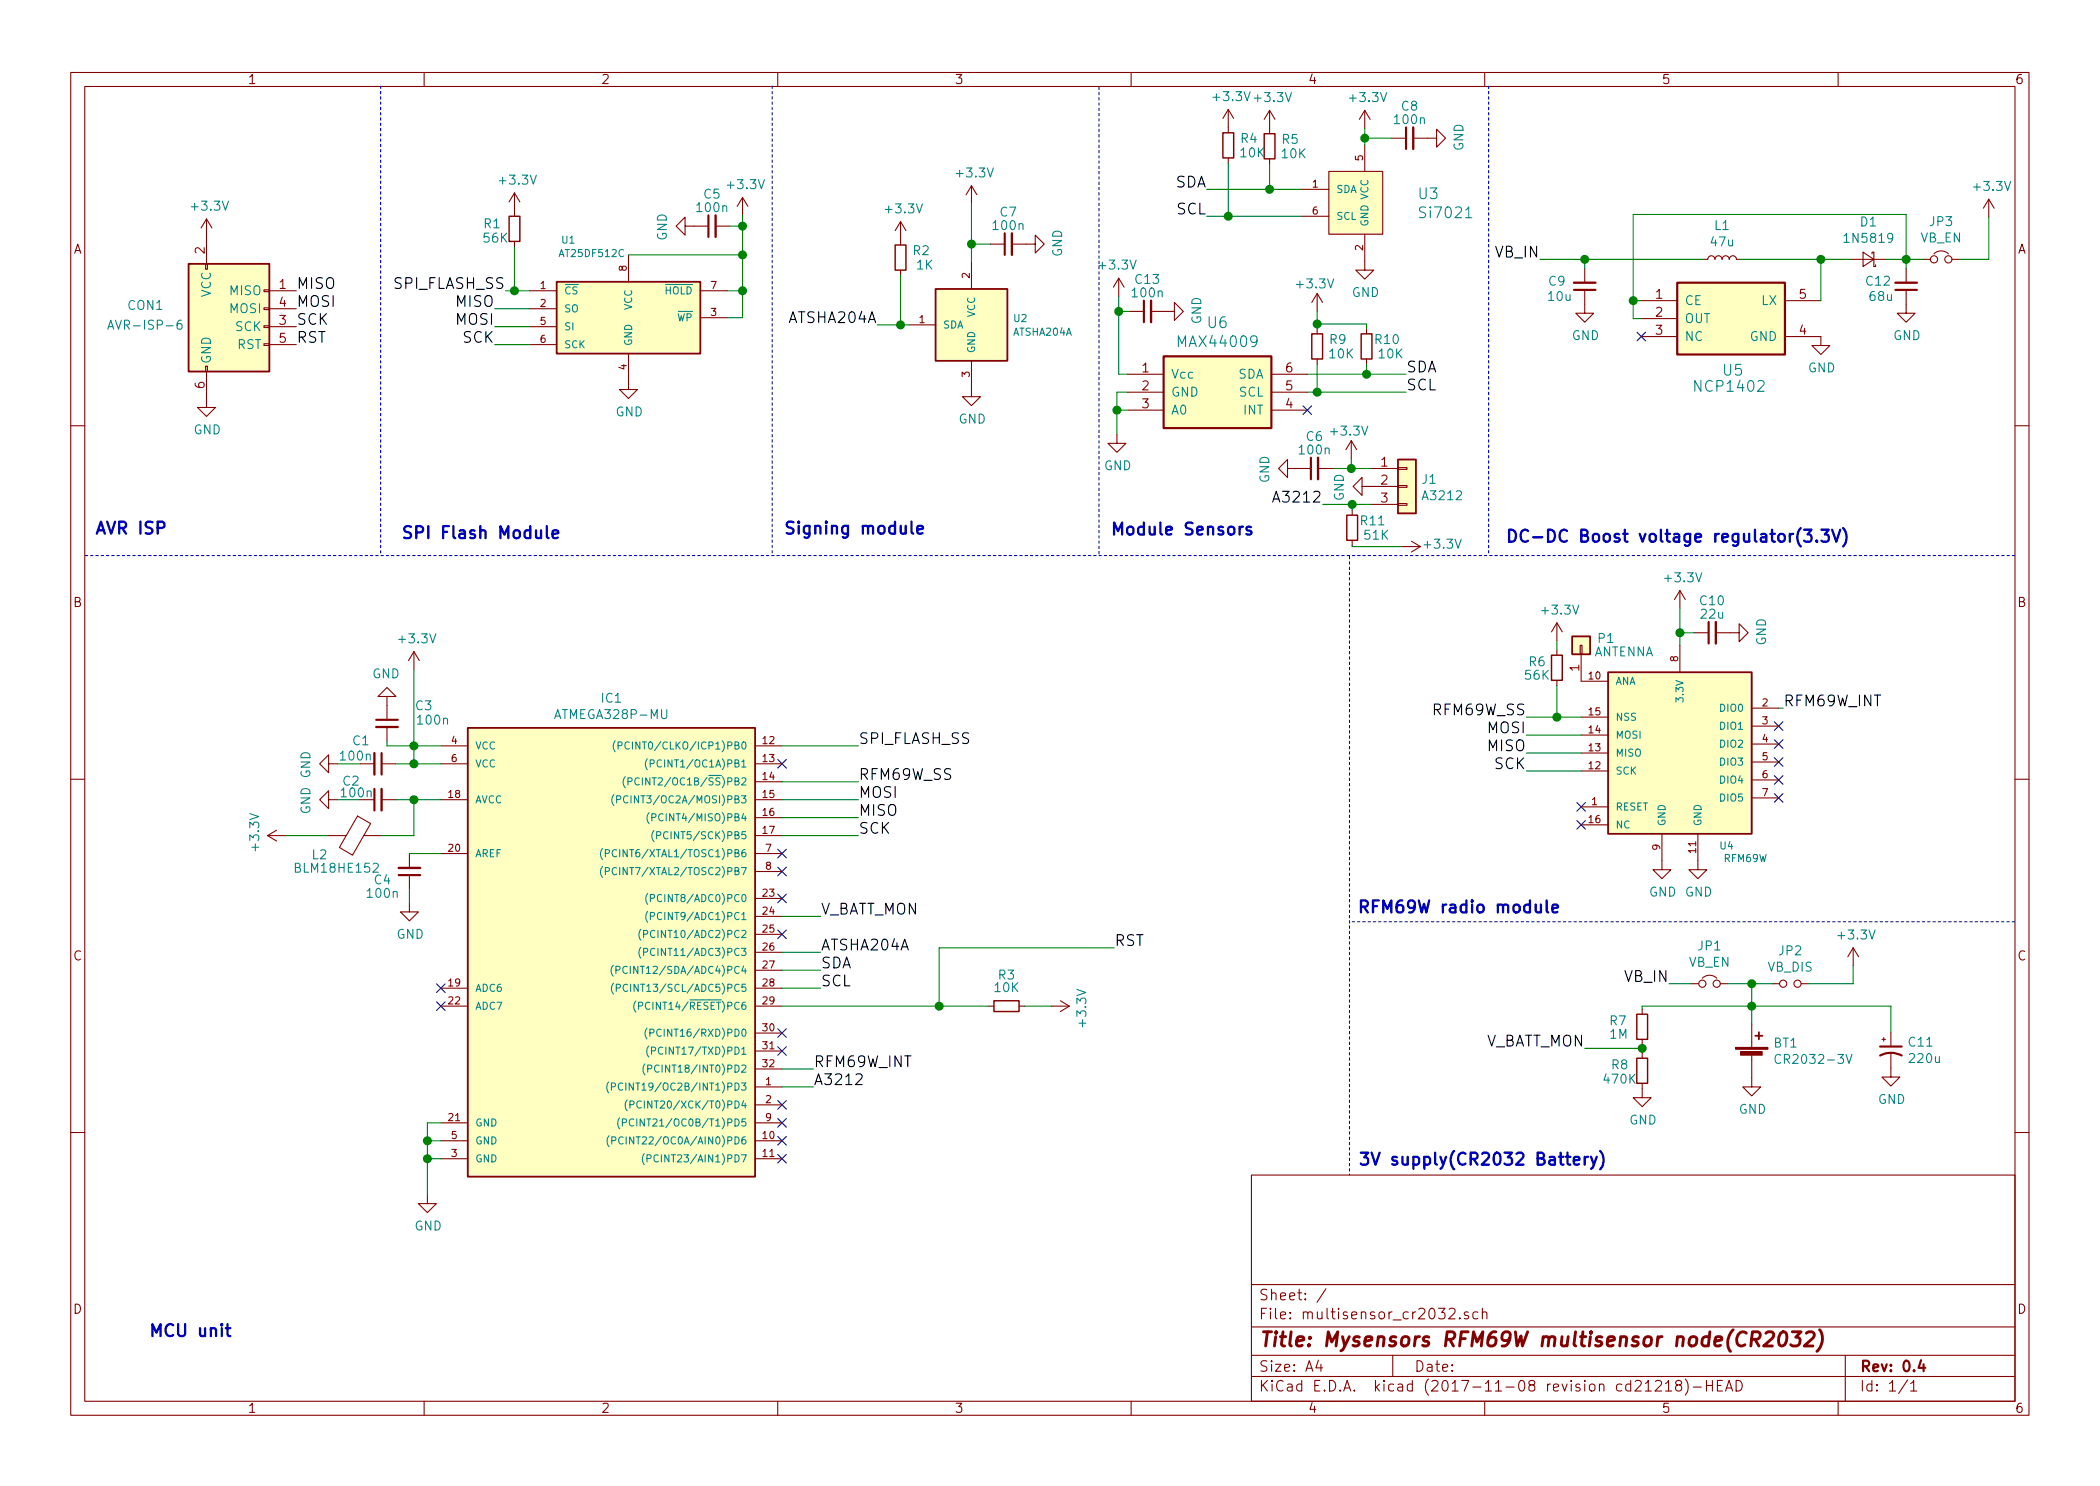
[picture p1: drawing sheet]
EESchema Schematic File Version 4
EELAYER 26 0
EELAYER END
$Descr A4 11693 8268
encoding utf-8
Sheet 1 1
Title "Mysensors RFM69W multisensor node(CR2032)"
Date ""
Rev "0.4"
Comp ""
Comment1 ""
Comment2 ""
Comment3 ""
Comment4 ""
$EndDescr
$Comp
L multisensor_cr2032-archive:C_Small C4
U 1 1
P 2280 4845
F 0 "C4" H 2430 4895 50  0000 C CNN
F 1 "100n" H 2430 4970 50  0000 C CNN
F 2 "Capacitors_SMD:C_0603_HandSoldering" H 2372 4754 50  0001 L CNN
F 3 "" H 2280 4845 50  0000 C CNN
	1    2280 4845
	-1   0    0    1   
$EndComp
$Comp
L multisensor_cr2032-archive:GND #PWR01
U 1 1
P 2280 5020
F 0 "#PWR01" H 2280 4770 50  0001 C CNN
F 1 "GND" H 2285 4847 50  0000 C CNN
F 2 "" H 2280 5020 50  0000 C CNN
F 3 "" H 2280 5020 50  0000 C CNN
	1    2280 5020
	1    0    0    -1  
$EndComp
$Comp
L multisensor_cr2032-archive:C_Small C2
U 1 1
P 2105 4445
F 0 "C2" V 2205 4595 50  0000 C CNN
F 1 "100n" V 2140 4565 50  0000 C CNN
F 2 "Capacitors_SMD:C_0603_HandSoldering" H 2197 4354 50  0001 L CNN
F 3 "" H 2105 4445 50  0000 C CNN
	1    2105 4445
	0    -1   -1   0   
$EndComp
$Comp
L multisensor_cr2032-archive:C_Small C3
U 1 1
P 2155 4020
F 0 "C3" H 2360 4120 50  0000 C CNN
F 1 "100n" H 2410 4040 50  0000 C CNN
F 2 "Capacitors_SMD:C_0603_HandSoldering" H 2247 3929 50  0001 L CNN
F 3 "" H 2155 4020 50  0000 C CNN
	1    2155 4020
	1    0    0    -1  
$EndComp
$Comp
L multisensor_cr2032-archive:GND #PWR02
U 1 1
P 1880 4445
F 0 "#PWR02" H 1880 4195 50  0001 C CNN
F 1 "GND" H 1885 4272 50  0000 C CNN
F 2 "" H 1880 4445 50  0000 C CNN
F 3 "" H 1880 4445 50  0000 C CNN
	1    1880 4445
	0    1    1    0   
$EndComp
$Comp
L multisensor_cr2032-archive:GND #PWR03
U 1 1
P 2380 6645
F 0 "#PWR03" H 2380 6395 50  0001 C CNN
F 1 "GND" H 2385 6472 50  0000 C CNN
F 2 "" H 2380 6645 50  0000 C CNN
F 3 "" H 2380 6645 50  0000 C CNN
	1    2380 6645
	1    0    0    -1  
$EndComp
$Comp
L multisensor_cr2032-archive:R_Small R3
U 1 1
P 5605 5595
F 0 "R3" V 5430 5595 50  0000 C CNN
F 1 "10K" V 5500 5595 50  0000 C CNN
F 2 "Resistors_SMD:R_0603_HandSoldering" V 5501 5595 50  0001 C CNN
F 3 "" H 5605 5595 50  0000 C CNN
	1    5605 5595
	0    1    1    0   
$EndComp
Text Label 4780 4345 0    60   ~ 0
RFM69W_SS
Text Label 4780 4445 0    60   ~ 0
MOSI
Text Label 4780 4545 0    60   ~ 0
MISO
Text Label 4780 4645 0    60   ~ 0
SCK
Text Label 4530 5945 0    60   ~ 0
RFM69W_INT
Text Notes 7555 5090 0    67   ~ 13
RFM69W radio module
Text Notes 7560 6495 0    67   ~ 13
3V supply(CR2032 Battery)
$Comp
L multisensor_cr2032-archive:GND #PWR04
U 1 1
P 1150 2210
F 0 "#PWR04" H 1150 1960 50  0001 C CNN
F 1 "GND" H 1155 2037 50  0000 C CNN
F 2 "" H 1150 2210 50  0000 C CNN
F 3 "" H 1150 2210 50  0000 C CNN
	1    1150 2210
	1    0    0    -1  
$EndComp
Text Label 1650 1710 0    60   ~ 0
MOSI
Text Label 1650 1910 0    60   ~ 0
RST
Text Label 1650 1810 0    60   ~ 0
SCK
Text Label 1650 1610 0    60   ~ 0
MISO
Text Label 6205 5270 0    60   ~ 0
RST
NoConn ~ 4355 4245
NoConn ~ 4355 6145
NoConn ~ 4355 6245
NoConn ~ 4355 6345
NoConn ~ 4355 6445
NoConn ~ 2455 5595
Text Notes 525  2980 0    67   ~ 13
AVR ISP
Text Notes 6180 2985 0    67   ~ 13
Module Sensors
Text Notes 825  7450 0    67   ~ 13
MCU unit
$Comp
L multisensor_cr2032-archive:R_Small R6
U 1 1
P 8670 3710
F 0 "R6" H 8780 3680 50  0000 C CNN
F 1 "56K" H 8780 3755 50  0000 C CNN
F 2 "Resistors_SMD:R_0603_HandSoldering" V 8566 3710 50  0001 C CNN
F 3 "" H 8670 3710 50  0000 C CNN
	1    8670 3710
	-1   0    0    1   
$EndComp
$Comp
L multisensor_cr2032-archive:GND #PWR05
U 1 1
P 9255 4785
F 0 "#PWR05" H 9255 4535 50  0001 C CNN
F 1 "GND" H 9260 4612 50  0000 C CNN
F 2 "" H 9255 4785 50  0000 C CNN
F 3 "" H 9255 4785 50  0000 C CNN
	1    9255 4785
	1    0    0    -1  
$EndComp
$Comp
L multisensor_cr2032-archive:GND #PWR06
U 1 1
P 9455 4785
F 0 "#PWR06" H 9455 4535 50  0001 C CNN
F 1 "GND" H 9460 4612 50  0000 C CNN
F 2 "" H 9455 4785 50  0000 C CNN
F 3 "" H 9455 4785 50  0000 C CNN
	1    9455 4785
	1    0    0    -1  
$EndComp
$Comp
L multisensor_cr2032-archive:+3.3V #PWR07
U 1 1
P 9355 3380
F 0 "#PWR07" H 9355 3230 50  0001 C CNN
F 1 "+3.3V" H 9370 3553 50  0000 C CNN
F 2 "" H 9355 3380 50  0000 C CNN
F 3 "" H 9355 3380 50  0000 C CNN
	1    9355 3380
	1    0    0    -1  
$EndComp
$Comp
L multisensor_cr2032-archive:C_Small C10
U 1 1
P 9535 3515
F 0 "C10" V 9710 3515 50  0000 C CNN
F 1 "22u" V 9635 3515 50  0000 C CNN
F 2 "Capacitors_SMD:C_0603_HandSoldering" H 9627 3424 50  0001 L CNN
F 3 "" H 9535 3515 50  0000 C CNN
	1    9535 3515
	0    -1   -1   0   
$EndComp
$Comp
L multisensor_cr2032-archive:GND #PWR08
U 1 1
P 9635 3515
F 0 "#PWR08" H 9635 3265 50  0001 C CNN
F 1 "GND" H 9640 3342 50  0000 C CNN
F 2 "" H 9635 3515 50  0000 C CNN
F 3 "" H 9635 3515 50  0000 C CNN
	1    9635 3515
	0    -1   -1   0   
$EndComp
$Comp
L multisensor_cr2032-archive:AVR-ISP-6 CON1
U 1 1
P 1250 1810
F 0 "CON1" H 810 1930 50  0000 C CNN
F 1 "AVR-ISP-6" H 810 1820 50  0000 C CNN
F 2 "myfootprints:AVR_ISP_SMT_Small_02x03" V 730 1850 50  0001 C CNN
F 3 "" H 1225 1810 50  0000 C CNN
	1    1250 1810
	1    0    0    -1  
$EndComp
$Comp
L multisensor_cr2032-archive:+3.3V #PWR09
U 1 1
P 8670 3560
F 0 "#PWR09" H 8670 3410 50  0001 C CNN
F 1 "+3.3V" H 8685 3733 50  0000 C CNN
F 2 "" H 8670 3560 50  0000 C CNN
F 3 "" H 8670 3560 50  0000 C CNN
	1    8670 3560
	1    0    0    -1  
$EndComp
Text Label 9930 3935 0    60   ~ 0
RFM69W_INT
NoConn ~ 8805 4485
NoConn ~ 9905 4035
NoConn ~ 9905 4135
NoConn ~ 9905 4235
NoConn ~ 9905 4335
$Comp
L multisensor_cr2032-archive:Conn_01x01 P1
U 1 1
P 8805 3585
F 0 "P1" V 8840 3395 50  0000 L CNN
F 1 "ANTENNA" V 8765 3180 50  0000 L CNN
F 2 "myfootprints:1pin_smd_2mm" H 8805 3585 50  0001 C CNN
F 3 "" H 8805 3585 50  0000 C CNN
	1    8805 3585
	0    -1   -1   0   
$EndComp
$Comp
L multisensor_cr2032-archive:ATMEGA328P-MU IC1
U 1 1
P 3355 5245
F 0 "IC1" H 3405 6612 50  0000 C CNN
F 1 "ATMEGA328P-MU" H 3405 6521 50  0000 C CNN
F 2 "Housings_DFN_QFN:QFN-32-1EP_5x5mm_Pitch0.5mm" H 3405 6520 50  0001 C CIN
F 3 "" H 3355 5245 50  0000 C CNN
	1    3355 5245
	1    0    0    -1  
$EndComp
$Comp
L multisensor_cr2032-archive:RFM69HW U4
U 1 1
P 9355 3935
F 0 "U4" H 9615 3170 40  0000 C CNN
F 1 "RFM69W" H 9720 3100 40  0000 C CNN
F 2 "mysensors_radios:RFM69HW_SMD_Handsoldering" H 9355 3935 30  0001 C CIN
F 3 "" H 9355 3935 60  0000 C CNN
	1    9355 3935
	1    0    0    -1  
$EndComp
NoConn ~ 9905 4435
NoConn ~ 8805 4585
$Comp
L multisensor_cr2032-archive:ATSHA204A U2
U 1 1
P 5610 1800
F 0 "U2" H 5639 1838 40  0000 L CNN
F 1 "ATSHA204A" H 5639 1762 40  0000 L CNN
F 2 "TO_SOT_Packages_SMD:SOT-23" H 5360 1800 30  0001 C CIN
F 3 "" H 5610 1800 60  0000 C CNN
	1    5610 1800
	1    0    0    -1  
$EndComp
$Comp
L multisensor_cr2032-archive:C_Small C7
U 1 1
P 5615 1350
F 0 "C7" V 5790 1350 50  0000 C CNN
F 1 "100n" V 5715 1350 50  0000 C CNN
F 2 "Capacitors_SMD:C_0603_HandSoldering" H 5707 1259 50  0001 L CNN
F 3 "" H 5615 1350 50  0000 C CNN
	1    5615 1350
	0    -1   -1   0   
$EndComp
$Comp
L multisensor_cr2032-archive:GND #PWR010
U 1 1
P 5715 1350
F 0 "#PWR010" H 5715 1100 50  0001 C CNN
F 1 "GND" H 5720 1177 50  0000 C CNN
F 2 "" H 5715 1350 50  0000 C CNN
F 3 "" H 5715 1350 50  0000 C CNN
	1    5715 1350
	0    -1   -1   0   
$EndComp
$Comp
L multisensor_cr2032-archive:GND #PWR011
U 1 1
P 5410 2150
F 0 "#PWR011" H 5410 1900 50  0001 C CNN
F 1 "GND" H 5415 1977 50  0000 C CNN
F 2 "" H 5410 2150 50  0000 C CNN
F 3 "" H 5410 2150 50  0000 C CNN
	1    5410 2150
	1    0    0    -1  
$EndComp
Text Label 4885 1800 2    60   ~ 0
ATSHA204A
$Comp
L multisensor_cr2032-archive:R_Small R2
U 1 1
P 5015 1425
F 0 "R2" H 4900 1390 50  0000 C CNN
F 1 "1K" H 4880 1470 50  0000 C CNN
F 2 "Resistors_SMD:R_0603_HandSoldering" V 4911 1425 50  0001 C CNN
F 3 "" H 5015 1425 50  0000 C CNN
	1    5015 1425
	-1   0    0    1   
$EndComp
Text Notes 4360 2980 0    67   ~ 13
Signing module
$Comp
L multisensor_cr2032-archive:+3.3V #PWR012
U 1 1
P 5410 1125
F 0 "#PWR012" H 5410 975 50  0001 C CNN
F 1 "+3.3V" H 5425 1298 50  0000 C CNN
F 2 "" H 5410 1125 50  0000 C CNN
F 3 "" H 5410 1125 50  0000 C CNN
	1    5410 1125
	1    0    0    -1  
$EndComp
$Comp
L multisensor_cr2032-archive:+3.3V #PWR013
U 1 1
P 5015 1325
F 0 "#PWR013" H 5015 1175 50  0001 C CNN
F 1 "+3.3V" H 5030 1498 50  0000 C CNN
F 2 "" H 5015 1325 50  0000 C CNN
F 3 "" H 5015 1325 50  0000 C CNN
	1    5015 1325
	1    0    0    -1  
$EndComp
$Comp
L multisensor_cr2032-archive:+3.3V #PWR014
U 1 1
P 1150 1310
F 0 "#PWR014" H 1150 1160 50  0001 C CNN
F 1 "+3.3V" H 1165 1483 50  0000 C CNN
F 2 "" H 1150 1310 50  0000 C CNN
F 3 "" H 1150 1310 50  0000 C CNN
	1    1150 1310
	1    0    0    -1  
$EndComp
Text Label 8500 3985 2    60   ~ 0
RFM69W_SS
Text Label 8500 4085 2    60   ~ 0
MOSI
Text Label 8500 4185 2    60   ~ 0
MISO
Text Label 8500 4285 2    60   ~ 0
SCK
NoConn ~ 4355 4995
NoConn ~ 4355 5195
NoConn ~ 4355 4845
NoConn ~ 4355 4745
NoConn ~ 4355 5745
NoConn ~ 4355 5845
$Comp
L multisensor_cr2032-archive:GND #PWR015
U 1 1
P 1880 4245
F 0 "#PWR015" H 1880 3995 50  0001 C CNN
F 1 "GND" H 1885 4072 50  0000 C CNN
F 2 "" H 1880 4245 50  0000 C CNN
F 3 "" H 1880 4245 50  0000 C CNN
	1    1880 4245
	0    1    1    0   
$EndComp
$Comp
L multisensor_cr2032-archive:C_Small C1
U 1 1
P 2105 4245
F 0 "C1" V 1975 4150 50  0000 C CNN
F 1 "100n" V 2060 4120 50  0000 C CNN
F 2 "Capacitors_SMD:C_0603_HandSoldering" H 2197 4154 50  0001 L CNN
F 3 "" H 2105 4245 50  0000 C CNN
	1    2105 4245
	0    1    1    0   
$EndComp
$Comp
L multisensor_cr2032-archive:Battery_Cell BT1
U 1 1
P 9755 5895
F 0 "BT1" H 9873 5991 50  0000 L CNN
F 1 "CR2032-3V" H 9873 5900 50  0000 L CNN
F 2 "myfootprints:CR2032_BATT-HOLDER_SMT_H2" V 9755 5955 50  0001 C CNN
F 3 "" V 9755 5955 50  0001 C CNN
	1    9755 5895
	1    0    0    -1  
$EndComp
$Comp
L multisensor_cr2032-archive:GND #PWR016
U 1 1
P 9755 5995
F 0 "#PWR016" H 9755 5745 50  0001 C CNN
F 1 "GND" H 9760 5822 50  0000 C CNN
F 2 "" H 9755 5995 50  0000 C CNN
F 3 "" H 9755 5995 50  0000 C CNN
	1    9755 5995
	1    0    0    -1  
$EndComp
$Comp
L multisensor_cr2032-archive:CP1_Small C11
U 1 1
P 10530 5840
F 0 "C11" H 10621 5886 50  0000 L CNN
F 1 "220u" H 10621 5795 50  0000 L CNN
F 2 "Capacitors_Tantalum_SMD:CP_Tantalum_Case-C_EIA-6032-28_Hand" H 10530 5840 50  0001 C CNN
F 3 "" H 10530 5840 50  0001 C CNN
	1    10530 5840
	1    0    0    -1  
$EndComp
$Comp
L multisensor_cr2032-archive:GND #PWR017
U 1 1
P 10530 5940
F 0 "#PWR017" H 10530 5690 50  0001 C CNN
F 1 "GND" H 10535 5767 50  0000 C CNN
F 2 "" H 10530 5940 50  0000 C CNN
F 3 "" H 10530 5940 50  0000 C CNN
	1    10530 5940
	1    0    0    -1  
$EndComp
Text Label 4570 5295 0    60   ~ 0
ATSHA204A
$Comp
L multisensor_cr2032-archive:Si7021 U3
U 1 1
P 7550 1095
F 0 "U3" H 7891 1123 60  0000 L CNN
F 1 "Si7021" H 7891 1017 60  0000 L CNN
F 2 "Housings_DFN_QFN:DFN-6-1EP_3x3mm_Pitch0.95mm" H 7891 964 60  0001 L CNN
F 3 "" H 7600 895 60  0000 C CNN
	1    7550 1095
	1    0    0    -1  
$EndComp
$Comp
L multisensor_cr2032-archive:GND #PWR018
U 1 1
P 7600 1445
F 0 "#PWR018" H 7600 1195 50  0001 C CNN
F 1 "GND" H 7605 1272 50  0000 C CNN
F 2 "" H 7600 1445 50  0000 C CNN
F 3 "" H 7600 1445 50  0000 C CNN
	1    7600 1445
	1    0    0    -1  
$EndComp
$Comp
L multisensor_cr2032-archive:+3.3V #PWR019
U 1 1
P 7600 705
F 0 "#PWR019" H 7600 555 50  0001 C CNN
F 1 "+3.3V" H 7615 878 50  0000 C CNN
F 2 "" H 7600 705 50  0000 C CNN
F 3 "" H 7600 705 50  0000 C CNN
	1    7600 705 
	1    0    0    -1  
$EndComp
$Comp
L multisensor_cr2032-archive:C_Small C8
U 1 1
P 7850 760
F 0 "C8" V 8025 760 50  0000 C CNN
F 1 "100n" V 7950 760 50  0000 C CNN
F 2 "Capacitors_SMD:C_0603_HandSoldering" H 7942 669 50  0001 L CNN
F 3 "" H 7850 760 50  0000 C CNN
	1    7850 760 
	0    -1   -1   0   
$EndComp
$Comp
L multisensor_cr2032-archive:GND #PWR020
U 1 1
P 7950 760
F 0 "#PWR020" H 7950 510 50  0001 C CNN
F 1 "GND" H 7955 587 50  0000 C CNN
F 2 "" H 7950 760 50  0000 C CNN
F 3 "" H 7950 760 50  0000 C CNN
	1    7950 760 
	0    -1   -1   0   
$EndComp
$Comp
L multisensor_cr2032-archive:R_Small R5
U 1 1
P 7070 805
F 0 "R5" H 6955 770 50  0000 C CNN
F 1 "10K" H 6935 850 50  0000 C CNN
F 2 "Resistors_SMD:R_0603_HandSoldering" V 6966 805 50  0001 C CNN
F 3 "" H 7070 805 50  0000 C CNN
	1    7070 805 
	-1   0    0    1   
$EndComp
$Comp
L multisensor_cr2032-archive:R_Small R4
U 1 1
P 6840 800
F 0 "R4" H 6725 765 50  0000 C CNN
F 1 "10K" H 6705 845 50  0000 C CNN
F 2 "Resistors_SMD:R_0603_HandSoldering" V 6736 800 50  0001 C CNN
F 3 "" H 6840 800 50  0000 C CNN
	1    6840 800 
	-1   0    0    1   
$EndComp
$Comp
L multisensor_cr2032-archive:+3.3V #PWR021
U 1 1
P 7070 705
F 0 "#PWR021" H 7070 555 50  0001 C CNN
F 1 "+3.3V" H 7085 878 50  0000 C CNN
F 2 "" H 7070 705 50  0000 C CNN
F 3 "" H 7070 705 50  0000 C CNN
	1    7070 705 
	1    0    0    -1  
$EndComp
$Comp
L multisensor_cr2032-archive:+3.3V #PWR022
U 1 1
P 6840 700
F 0 "#PWR022" H 6840 550 50  0001 C CNN
F 1 "+3.3V" H 6855 873 50  0000 C CNN
F 2 "" H 6840 700 50  0000 C CNN
F 3 "" H 6840 700 50  0000 C CNN
	1    6840 700 
	1    0    0    -1  
$EndComp
Text Label 6720 1045 2    60   ~ 0
SDA
Text Label 6720 1195 2    60   ~ 0
SCL
Text Label 4570 5395 0    60   ~ 0
SDA
Text Label 4570 5495 0    60   ~ 0
SCL
$Comp
L multisensor_cr2032-archive:+3.3V #PWR023
U 1 1
P 5855 5595
F 0 "#PWR023" H 5855 5445 50  0001 C CNN
F 1 "+3.3V" H 5870 5768 50  0000 C CNN
F 2 "" H 5855 5595 50  0000 C CNN
F 3 "" H 5855 5595 50  0000 C CNN
	1    5855 5595
	0    1    1    0   
$EndComp
$Comp
L multisensor_cr2032-archive:NCP1402 U5
U 1 1
P 9640 1765
F 0 "U5" H 9650 1480 60  0000 C CNN
F 1 "NCP1402" H 9630 1390 60  0000 C CNN
F 2 "TO_SOT_Packages_SMD:SOT-23-5" H 9140 1865 60  0001 C CNN
F 3 "" H 9140 1865 60  0001 C CNN
	1    9640 1765
	1    0    0    -1  
$EndComp
$Comp
L multisensor_cr2032-archive:GND #PWR024
U 1 1
P 10140 1865
F 0 "#PWR024" H 10140 1615 50  0001 C CNN
F 1 "GND" H 10145 1692 50  0000 C CNN
F 2 "" H 10140 1865 50  0000 C CNN
F 3 "" H 10140 1865 50  0000 C CNN
	1    10140 1865
	1    0    0    -1  
$EndComp
NoConn ~ 9140 1865
$Comp
L multisensor_cr2032-archive:L_Small L1
U 1 1
P 9590 1435
F 0 "L1" V 9775 1435 50  0000 C CNN
F 1 "47u" V 9684 1435 50  0000 C CNN
F 2 "myfootprints:SDR0302" H 9590 1435 50  0001 C CNN
F 3 "" H 9590 1435 50  0001 C CNN
	1    9590 1435
	0    -1   -1   0   
$EndComp
$Comp
L multisensor_cr2032-archive:C_Small C9
U 1 1
P 8825 1585
F 0 "C9" H 8980 1560 50  0000 C CNN
F 1 "10u" H 8965 1645 50  0000 C CNN
F 2 "Capacitors_SMD:C_0603_HandSoldering" H 8917 1494 50  0001 L CNN
F 3 "" H 8825 1585 50  0000 C CNN
	1    8825 1585
	-1   0    0    1   
$EndComp
$Comp
L multisensor_cr2032-archive:GND #PWR025
U 1 1
P 8825 1685
F 0 "#PWR025" H 8825 1435 50  0001 C CNN
F 1 "GND" H 8830 1512 50  0000 C CNN
F 2 "" H 8825 1685 50  0000 C CNN
F 3 "" H 8825 1685 50  0000 C CNN
	1    8825 1685
	1    0    0    -1  
$EndComp
$Comp
L multisensor_cr2032-archive:D_Schottky_Small D1
U 1 1
P 10405 1435
F 0 "D1" H 10405 1230 50  0000 C CNN
F 1 "1N5819" H 10405 1321 50  0000 C CNN
F 2 "Diodes_SMD:D_SOD-123" V 10405 1435 50  0001 C CNN
F 3 "" V 10405 1435 50  0001 C CNN
	1    10405 1435
	-1   0    0    1   
$EndComp
$Comp
L multisensor_cr2032-archive:C_Small C12
U 1 1
P 10615 1585
F 0 "C12" H 10770 1560 50  0000 C CNN
F 1 "68u" H 10755 1645 50  0000 C CNN
F 2 "Capacitors_SMD:C_0603_HandSoldering" H 10707 1494 50  0001 L CNN
F 3 "" H 10615 1585 50  0000 C CNN
	1    10615 1585
	-1   0    0    1   
$EndComp
$Comp
L multisensor_cr2032-archive:GND #PWR026
U 1 1
P 10615 1685
F 0 "#PWR026" H 10615 1435 50  0001 C CNN
F 1 "GND" H 10620 1512 50  0000 C CNN
F 2 "" H 10615 1685 50  0000 C CNN
F 3 "" H 10615 1685 50  0000 C CNN
	1    10615 1685
	1    0    0    -1  
$EndComp
$Comp
L multisensor_cr2032-archive:+3.3V #PWR027
U 1 1
P 11075 1200
F 0 "#PWR027" H 11075 1050 50  0001 C CNN
F 1 "+3.3V" H 11090 1373 50  0000 C CNN
F 2 "" H 11075 1200 50  0000 C CNN
F 3 "" H 11075 1200 50  0000 C CNN
	1    11075 1200
	1    0    0    -1  
$EndComp
Text Label 8575 1435 2    60   ~ 0
VB_IN
Text Notes 8380 3025 0    67   ~ 13
DC-DC Boost voltage regulator(3.3V)
$Comp
L multisensor_cr2032-archive:+3.3V #PWR028
U 1 1
P 2305 3720
F 0 "#PWR028" H 2305 3570 50  0001 C CNN
F 1 "+3.3V" H 2320 3893 50  0000 C CNN
F 2 "" H 2305 3720 50  0000 C CNN
F 3 "" H 2305 3720 50  0000 C CNN
	1    2305 3720
	1    0    0    -1  
$EndComp
$Comp
L multisensor_cr2032-archive:GND #PWR029
U 1 1
P 2155 3920
F 0 "#PWR029" H 2155 3670 50  0001 C CNN
F 1 "GND" H 2160 3747 50  0000 C CNN
F 2 "" H 2155 3920 50  0000 C CNN
F 3 "" H 2155 3920 50  0000 C CNN
	1    2155 3920
	-1   0    0    1   
$EndComp
$Comp
L multisensor_cr2032-archive:AT25DF512C U1
U 1 1
P 3500 1760
F 0 "U1" H 3165 2195 40  0000 C CNN
F 1 "AT25DF512C" H 3295 2120 40  0000 C CNN
F 2 "Housings_SOIC:SOIC-8_3.9x4.9mm_Pitch1.27mm" H 3500 1760 30  0001 C CIN
F 3 "" H 3500 1760 60  0000 C CNN
	1    3500 1760
	1    0    0    -1  
$EndComp
$Comp
L multisensor_cr2032-archive:+3.3V #PWR030
U 1 1
P 4135 1190
F 0 "#PWR030" H 4135 1040 50  0001 C CNN
F 1 "+3.3V" H 4150 1363 50  0000 C CNN
F 2 "" H 4135 1190 50  0000 C CNN
F 3 "" H 4135 1190 50  0000 C CNN
	1    4135 1190
	1    0    0    -1  
$EndComp
$Comp
L multisensor_cr2032-archive:C_Small C5
U 1 1
P 3965 1250
F 0 "C5" V 4140 1250 50  0000 C CNN
F 1 "100n" V 4065 1250 50  0000 C CNN
F 2 "Capacitors_SMD:C_0603_HandSoldering" H 4057 1159 50  0001 L CNN
F 3 "" H 3965 1250 50  0000 C CNN
	1    3965 1250
	0    -1   -1   0   
$EndComp
$Comp
L multisensor_cr2032-archive:GND #PWR031
U 1 1
P 3865 1250
F 0 "#PWR031" H 3865 1000 50  0001 C CNN
F 1 "GND" H 3870 1077 50  0000 C CNN
F 2 "" H 3865 1250 50  0000 C CNN
F 3 "" H 3865 1250 50  0000 C CNN
	1    3865 1250
	0    1    1    0   
$EndComp
$Comp
L multisensor_cr2032-archive:GND #PWR032
U 1 1
P 3500 2110
F 0 "#PWR032" H 3500 1860 50  0001 C CNN
F 1 "GND" H 3505 1937 50  0000 C CNN
F 2 "" H 3500 2110 50  0000 C CNN
F 3 "" H 3500 2110 50  0000 C CNN
	1    3500 2110
	1    0    0    -1  
$EndComp
$Comp
L multisensor_cr2032-archive:R_Small R1
U 1 1
P 2865 1265
F 0 "R1" H 2990 1240 50  0000 C CNN
F 1 "56K" H 2970 1320 50  0000 C CNN
F 2 "Resistors_SMD:R_0603_HandSoldering" V 2761 1265 50  0001 C CNN
F 3 "" H 2865 1265 50  0000 C CNN
	1    2865 1265
	-1   0    0    1   
$EndComp
$Comp
L multisensor_cr2032-archive:+3.3V #PWR033
U 1 1
P 2865 1165
F 0 "#PWR033" H 2865 1015 50  0001 C CNN
F 1 "+3.3V" H 2880 1338 50  0000 C CNN
F 2 "" H 2865 1165 50  0000 C CNN
F 3 "" H 2865 1165 50  0000 C CNN
	1    2865 1165
	1    0    0    -1  
$EndComp
Text Label 2815 1610 2    60   ~ 0
SPI_FLASH_SS
Text Label 2755 1810 2    60   ~ 0
MOSI
Text Label 2755 1710 2    60   ~ 0
MISO
Text Label 2755 1910 2    60   ~ 0
SCK
Text Label 4780 4145 0    60   ~ 0
SPI_FLASH_SS
Text Notes 2230 3005 0    67   ~ 13
SPI Flash Module
$Comp
L multisensor_cr2032-archive:R_Small R7
U 1 1
P 9145 5710
F 0 "R7" H 9280 5680 50  0000 C CNN
F 1 "1M" H 9275 5755 50  0000 C CNN
F 2 "Resistors_SMD:R_0603_HandSoldering" V 9041 5710 50  0001 C CNN
F 3 "" H 9145 5710 50  0000 C CNN
	1    9145 5710
	-1   0    0    1   
$EndComp
$Comp
L multisensor_cr2032-archive:R_Small R8
U 1 1
P 9145 5955
F 0 "R8" H 9270 5925 50  0000 C CNN
F 1 "470K" H 9270 6005 50  0000 C CNN
F 2 "Resistors_SMD:R_0603_HandSoldering" V 9041 5955 50  0001 C CNN
F 3 "" H 9145 5955 50  0000 C CNN
	1    9145 5955
	-1   0    0    1   
$EndComp
$Comp
L multisensor_cr2032-archive:GND #PWR034
U 1 1
P 9145 6055
F 0 "#PWR034" H 9145 5805 50  0001 C CNN
F 1 "GND" H 9150 5882 50  0000 C CNN
F 2 "" H 9145 6055 50  0000 C CNN
F 3 "" H 9145 6055 50  0000 C CNN
	1    9145 6055
	1    0    0    -1  
$EndComp
Text Label 8825 5830 2    60   ~ 0
V_BATT_MON
Text Label 9295 5470 2    60   ~ 0
VB_IN
$Comp
L multisensor_cr2032-archive:Ferrite_Bead L2
U 1 1
P 1975 4645
F 0 "L2" V 2080 4450 50  0000 C CNN
F 1 "BLM18HE152" V 2155 4545 50  0000 C CNN
F 2 "Resistors_SMD:R_0603_HandSoldering" V 1905 4645 50  0001 C CNN
F 3 "" H 1975 4645 50  0001 C CNN
	1    1975 4645
	0    1    1    0   
$EndComp
$Comp
L multisensor_cr2032-archive:+3.3V #PWR035
U 1 1
P 1590 4645
F 0 "#PWR035" H 1590 4495 50  0001 C CNN
F 1 "+3.3V" H 1605 4818 50  0000 C CNN
F 2 "" H 1590 4645 50  0000 C CNN
F 3 "" H 1590 4645 50  0000 C CNN
	1    1590 4645
	0    -1   -1   0   
$EndComp
Text Label 4570 5095 0    60   ~ 0
V_BATT_MON
Wire Wire Line
	2455 4745 2280 4745
Wire Wire Line
	2280 4945 2280 5020
Wire Wire Line
	2205 4445 2305 4445
Wire Wire Line
	2205 4245 2305 4245
Connection ~ 2305 4245
Wire Wire Line
	2155 4145 2305 4145
Connection ~ 2305 4145
Connection ~ 2305 4445
Wire Wire Line
	2155 4145 2155 4120
Wire Wire Line
	2005 4445 1880 4445
Wire Wire Line
	2455 6245 2380 6245
Wire Wire Line
	2380 6245 2380 6345
Wire Wire Line
	2455 6445 2380 6445
Connection ~ 2380 6445
Wire Wire Line
	2455 6345 2380 6345
Connection ~ 2380 6345
Wire Wire Line
	5705 5595 5855 5595
Wire Wire Line
	4355 5595 5230 5595
Connection ~ 5230 5595
Wire Wire Line
	4355 4645 4780 4645
Wire Wire Line
	4355 4545 4780 4545
Wire Wire Line
	4355 4445 4780 4445
Wire Wire Line
	4355 4345 4780 4345
Wire Wire Line
	4355 5945 4530 5945
Wire Wire Line
	5230 5270 6205 5270
Wire Wire Line
	9355 3380 9355 3515
Wire Wire Line
	9435 3515 9355 3515
Connection ~ 9355 3515
Wire Notes Line
	475  3085 11220 3085
Wire Wire Line
	8670 3810 8670 3985
Connection ~ 8670 3985
Wire Wire Line
	8670 3610 8670 3560
Wire Wire Line
	9905 3935 9930 3935
Wire Wire Line
	5410 1125 5410 1350
Wire Wire Line
	5515 1350 5410 1350
Connection ~ 5410 1350
Wire Wire Line
	4885 1800 5015 1800
Wire Wire Line
	5015 1525 5015 1800
Connection ~ 5015 1800
Wire Wire Line
	8500 3985 8670 3985
Wire Wire Line
	8805 4085 8500 4085
Wire Wire Line
	8805 4185 8500 4185
Wire Wire Line
	8805 4285 8500 4285
Wire Wire Line
	2005 4245 1880 4245
Wire Wire Line
	10530 5595 10530 5740
Wire Wire Line
	4355 5295 4570 5295
Wire Wire Line
	7600 705  7600 760 
Wire Wire Line
	7750 760  7600 760 
Connection ~ 7600 760 
Wire Wire Line
	6720 1045 7070 1045
Wire Wire Line
	7070 1045 7070 905 
Wire Wire Line
	6720 1195 6840 1195
Wire Wire Line
	6840 1195 6840 900 
Connection ~ 7070 1045
Connection ~ 6840 1195
Wire Wire Line
	4355 5395 4570 5395
Wire Wire Line
	4355 5495 4570 5495
Wire Wire Line
	9095 1765 9140 1765
Wire Wire Line
	9095 1185 9095 1665
Wire Wire Line
	9095 1665 9140 1665
Wire Wire Line
	8575 1435 8825 1435
Wire Wire Line
	8825 1485 8825 1435
Connection ~ 8825 1435
Wire Wire Line
	9690 1435 10140 1435
Wire Wire Line
	10140 1665 10140 1435
Connection ~ 10140 1435
Wire Wire Line
	10505 1435 10615 1435
Wire Wire Line
	10615 1185 10615 1435
Wire Wire Line
	9095 1185 10615 1185
Connection ~ 10615 1435
Connection ~ 9095 1665
Wire Notes Line
	8290 470  8290 3085
Wire Notes Line
	6120 475  6120 3085
Wire Notes Line
	4300 470  4300 3085
Wire Notes Line
	7515 3090 7515 6535
Wire Notes Line
	7530 5125 11220 5125
Wire Wire Line
	4135 1760 4050 1760
Wire Wire Line
	4135 1190 4135 1250
Wire Wire Line
	4135 1610 4050 1610
Wire Wire Line
	3500 1410 4135 1410
Connection ~ 4135 1610
Connection ~ 4135 1410
Wire Wire Line
	4065 1250 4135 1250
Connection ~ 4135 1250
Wire Wire Line
	2815 1610 2865 1610
Wire Wire Line
	2950 1710 2755 1710
Wire Wire Line
	2950 1810 2755 1810
Wire Wire Line
	2950 1910 2755 1910
Wire Wire Line
	2865 1365 2865 1610
Connection ~ 2865 1610
Wire Notes Line
	2120 470  2120 3085
Wire Wire Line
	4355 4145 4780 4145
Wire Wire Line
	9145 5810 9145 5830
Connection ~ 9145 5830
Wire Wire Line
	9145 5610 9145 5595
Wire Wire Line
	9145 5595 9755 5595
Connection ~ 9755 5595
Wire Wire Line
	2305 3720 2305 4145
Wire Wire Line
	2305 4445 2305 4645
Wire Wire Line
	2305 4645 2125 4645
Wire Wire Line
	1590 4645 1825 4645
Wire Wire Line
	9145 5830 8825 5830
NoConn ~ 2455 5495
Wire Wire Line
	4355 5095 4570 5095
$Comp
L multisensor_cr2032-archive:Jumper_NO_Small JP2
U 1 1
P 9970 5470
F 0 "JP2" H 9970 5655 50  0000 C CNN
F 1 "VB_DIS" H 9970 5564 50  0000 C CNN
F 2 "Resistors_SMD:R_0402" H 9970 5470 50  0001 C CNN
F 3 "" H 9970 5470 50  0001 C CNN
	1    9970 5470
	1    0    0    -1  
$EndComp
$Comp
L multisensor_cr2032-archive:Jumper_NC_Small JP1
U 1 1
P 9520 5470
F 0 "JP1" H 9520 5682 50  0000 C CNN
F 1 "VB_EN" H 9520 5591 50  0000 C CNN
F 2 "Resistors_SMD:R_0402" H 9520 5470 50  0001 C CNN
F 3 "" H 9520 5470 50  0001 C CNN
	1    9520 5470
	1    0    0    -1  
$EndComp
Wire Wire Line
	9755 5470 9755 5595
Wire Wire Line
	9620 5470 9755 5470
Connection ~ 9755 5470
Wire Wire Line
	9420 5470 9295 5470
$Comp
L multisensor_cr2032-archive:Jumper_NC_Small JP3
U 1 1
P 10810 1435
F 0 "JP3" H 10810 1647 50  0000 C CNN
F 1 "VB_EN" H 10810 1556 50  0000 C CNN
F 2 "Resistors_SMD:R_0402" H 10810 1435 50  0001 C CNN
F 3 "" H 10810 1435 50  0001 C CNN
	1    10810 1435
	1    0    0    -1  
$EndComp
Wire Wire Line
	10910 1435 11075 1435
Wire Wire Line
	11075 1435 11075 1200
$Comp
L multisensor_cr2032-archive:+3.3V #PWR036
U 1 1
P 10320 5370
F 0 "#PWR036" H 10320 5220 50  0001 C CNN
F 1 "+3.3V" H 10335 5543 50  0000 C CNN
F 2 "" H 10320 5370 50  0000 C CNN
F 3 "" H 10320 5370 50  0000 C CNN
	1    10320 5370
	1    0    0    -1  
$EndComp
Wire Wire Line
	10070 5470 10320 5470
Wire Wire Line
	10320 5470 10320 5370
$Comp
L multisensor_cr2032-archive:MAX44009 U6
U 1 1
P 6780 2175
F 0 "U6" H 6780 2565 60  0000 C CNN
F 1 "MAX44009" H 6780 2459 60  0000 C CNN
F 2 "Housings_DFN_QFN:DFN-6-1EP_2x2mm_Pitch0.65mm" H 610 -1625 60  0001 C CNN
F 3 "" H 110 -1175 60  0001 C CNN
	1    6780 2175
	1    0    0    -1  
$EndComp
Wire Wire Line
	6280 2175 6220 2175
Wire Wire Line
	6220 2175 6220 2275
Wire Wire Line
	6220 2275 6280 2275
Connection ~ 6220 2275
$Comp
L multisensor_cr2032-archive:GND #PWR037
U 1 1
P 6220 2410
F 0 "#PWR037" H 6220 2160 50  0001 C CNN
F 1 "GND" H 6225 2237 50  0000 C CNN
F 2 "" H 6220 2410 50  0000 C CNN
F 3 "" H 6220 2410 50  0000 C CNN
	1    6220 2410
	1    0    0    -1  
$EndComp
Wire Wire Line
	6230 2075 6280 2075
Wire Wire Line
	6230 1640 6230 1725
$Comp
L multisensor_cr2032-archive:+3.3V #PWR038
U 1 1
P 6230 1640
F 0 "#PWR038" H 6230 1490 50  0001 C CNN
F 1 "+3.3V" H 6220 1815 50  0000 C CNN
F 2 "" H 6230 1640 50  0000 C CNN
F 3 "" H 6230 1640 50  0000 C CNN
	1    6230 1640
	1    0    0    -1  
$EndComp
$Comp
L multisensor_cr2032-archive:C_Small C13
U 1 1
P 6390 1725
F 0 "C13" V 6565 1725 50  0000 C CNN
F 1 "100n" V 6490 1725 50  0000 C CNN
F 2 "Capacitors_SMD:C_0603_HandSoldering" H 6482 1634 50  0001 L CNN
F 3 "" H 6390 1725 50  0000 C CNN
	1    6390 1725
	0    -1   -1   0   
$EndComp
Wire Wire Line
	6290 1725 6230 1725
Connection ~ 6230 1725
$Comp
L multisensor_cr2032-archive:GND #PWR039
U 1 1
P 6490 1725
F 0 "#PWR039" H 6490 1475 50  0001 C CNN
F 1 "GND" H 6495 1552 50  0000 C CNN
F 2 "" H 6490 1725 50  0000 C CNN
F 3 "" H 6490 1725 50  0000 C CNN
	1    6490 1725
	0    -1   -1   0   
$EndComp
Wire Wire Line
	7280 2075 7610 2075
Wire Wire Line
	7280 2175 7335 2175
NoConn ~ 7280 2275
$Comp
L multisensor_cr2032-archive:R_Small R9
U 1 1
P 7335 1920
F 0 "R9" H 7220 1885 50  0000 C CNN
F 1 "10K" H 7200 1965 50  0000 C CNN
F 2 "Resistors_SMD:R_0603_HandSoldering" V 7231 1920 50  0001 C CNN
F 3 "" H 7335 1920 50  0000 C CNN
	1    7335 1920
	-1   0    0    1   
$EndComp
$Comp
L multisensor_cr2032-archive:R_Small R10
U 1 1
P 7610 1920
F 0 "R10" H 7495 1885 50  0000 C CNN
F 1 "10K" H 7475 1965 50  0000 C CNN
F 2 "Resistors_SMD:R_0603_HandSoldering" V 7506 1920 50  0001 C CNN
F 3 "" H 7610 1920 50  0000 C CNN
	1    7610 1920
	-1   0    0    1   
$EndComp
Wire Wire Line
	7335 2020 7335 2175
Connection ~ 7335 2175
Wire Wire Line
	7610 2075 7610 2020
Connection ~ 7610 2075
$Comp
L multisensor_cr2032-archive:+3.3V #PWR040
U 1 1
P 7335 1725
F 0 "#PWR040" H 7335 1575 50  0001 C CNN
F 1 "+3.3V" H 7320 1880 50  0000 C CNN
F 2 "" H 7335 1725 50  0000 C CNN
F 3 "" H 7335 1725 50  0000 C CNN
	1    7335 1725
	1    0    0    -1  
$EndComp
Wire Wire Line
	7610 1820 7610 1795
Wire Wire Line
	7610 1795 7335 1795
Wire Wire Line
	7335 1725 7335 1795
Connection ~ 7335 1795
Text Label 7830 2075 0    60   ~ 0
SDA
Text Label 7830 2175 0    60   ~ 0
SCL
Wire Wire Line
	5230 5270 5230 5595
$Comp
L multisensor_cr2032-archive:Conn_01x03 J1
U 1 1
P 7835 2700
F 0 "J1" H 7913 2741 50  0000 L CNN
F 1 "A3212" H 7913 2650 50  0000 L CNN
F 2 "Pin_Headers:Pin_Header_Straight_1x03_Pitch1.27mm" H 7835 2700 50  0001 C CNN
F 3 "" H 7835 2700 50  0001 C CNN
	1    7835 2700
	1    0    0    -1  
$EndComp
$Comp
L multisensor_cr2032-archive:+3.3V #PWR041
U 1 1
P 7525 2545
F 0 "#PWR041" H 7525 2395 50  0001 C CNN
F 1 "+3.3V" H 7510 2700 50  0000 C CNN
F 2 "" H 7525 2545 50  0000 C CNN
F 3 "" H 7525 2545 50  0000 C CNN
	1    7525 2545
	1    0    0    -1  
$EndComp
$Comp
L multisensor_cr2032-archive:GND #PWR042
U 1 1
P 7635 2700
F 0 "#PWR042" H 7635 2450 50  0001 C CNN
F 1 "GND" H 7640 2527 50  0000 C CNN
F 2 "" H 7635 2700 50  0000 C CNN
F 3 "" H 7635 2700 50  0000 C CNN
	1    7635 2700
	0    1    1    0   
$EndComp
Wire Wire Line
	7365 2800 7530 2800
$Comp
L multisensor_cr2032-archive:R_Small R11
U 1 1
P 7530 2930
F 0 "R11" H 7415 2895 50  0000 C CNN
F 1 "51K" H 7395 2975 50  0000 C CNN
F 2 "Resistors_SMD:R_0402" V 7426 2930 50  0001 C CNN
F 3 "" H 7530 2930 50  0000 C CNN
	1    7530 2930
	-1   0    0    1   
$EndComp
Wire Wire Line
	7530 2830 7530 2800
Connection ~ 7530 2800
Wire Wire Line
	7530 3030 7530 3035
Wire Wire Line
	7530 3035 7810 3035
$Comp
L multisensor_cr2032-archive:+3.3V #PWR043
U 1 1
P 7810 3035
F 0 "#PWR043" H 7810 2885 50  0001 C CNN
F 1 "+3.3V" V 7795 3255 50  0000 C CNN
F 2 "" H 7810 3035 50  0000 C CNN
F 3 "" H 7810 3035 50  0000 C CNN
	1    7810 3035
	0    1    1    0   
$EndComp
Wire Wire Line
	7420 2600 7525 2600
Wire Wire Line
	7525 2600 7525 2545
$Comp
L multisensor_cr2032-archive:C_Small C6
U 1 1
P 7320 2600
F 0 "C6" V 7495 2600 50  0000 C CNN
F 1 "100n" V 7420 2600 50  0000 C CNN
F 2 "Capacitors_SMD:C_0402" H 7412 2509 50  0001 L CNN
F 3 "" H 7320 2600 50  0000 C CNN
	1    7320 2600
	0    -1   -1   0   
$EndComp
Connection ~ 7525 2600
$Comp
L multisensor_cr2032-archive:GND #PWR044
U 1 1
P 7220 2600
F 0 "#PWR044" H 7220 2350 50  0001 C CNN
F 1 "GND" H 7225 2427 50  0000 C CNN
F 2 "" H 7220 2600 50  0000 C CNN
F 3 "" H 7220 2600 50  0000 C CNN
	1    7220 2600
	0    1    1    0   
$EndComp
Wire Wire Line
	4355 6045 4530 6045
Text Label 4530 6045 0    60   ~ 0
A3212
Text Label 7365 2800 2    60   ~ 0
A3212
Wire Wire Line
	2305 4245 2455 4245
Wire Wire Line
	2305 4145 2455 4145
Wire Wire Line
	2305 4145 2305 4245
Wire Wire Line
	2305 4445 2455 4445
Wire Wire Line
	2380 6445 2380 6645
Wire Wire Line
	2380 6345 2380 6445
Wire Wire Line
	5230 5595 5505 5595
Wire Wire Line
	9355 3515 9355 3585
Wire Wire Line
	8670 3985 8805 3985
Wire Wire Line
	5410 1350 5410 1450
Wire Wire Line
	5015 1800 5060 1800
Wire Wire Line
	7600 760  7600 795 
Wire Wire Line
	7070 1045 7250 1045
Wire Wire Line
	6840 1195 7250 1195
Wire Wire Line
	8825 1435 9490 1435
Wire Wire Line
	10140 1435 10305 1435
Wire Wire Line
	10615 1435 10710 1435
Wire Wire Line
	10615 1435 10615 1485
Wire Wire Line
	9095 1665 9095 1765
Wire Wire Line
	4135 1610 4135 1760
Wire Wire Line
	4135 1410 4135 1610
Wire Wire Line
	4135 1250 4135 1410
Wire Wire Line
	2865 1610 2950 1610
Wire Wire Line
	9145 5830 9145 5855
Wire Wire Line
	9755 5595 10530 5595
Wire Wire Line
	9755 5595 9755 5695
Wire Wire Line
	9755 5470 9870 5470
Wire Wire Line
	6220 2275 6220 2410
Wire Wire Line
	6230 1725 6230 2075
Wire Wire Line
	7335 2175 7830 2175
Wire Wire Line
	7610 2075 7830 2075
Wire Wire Line
	7335 1795 7335 1820
Wire Wire Line
	7530 2800 7635 2800
Wire Wire Line
	7525 2600 7635 2600
$EndSCHEMATC
